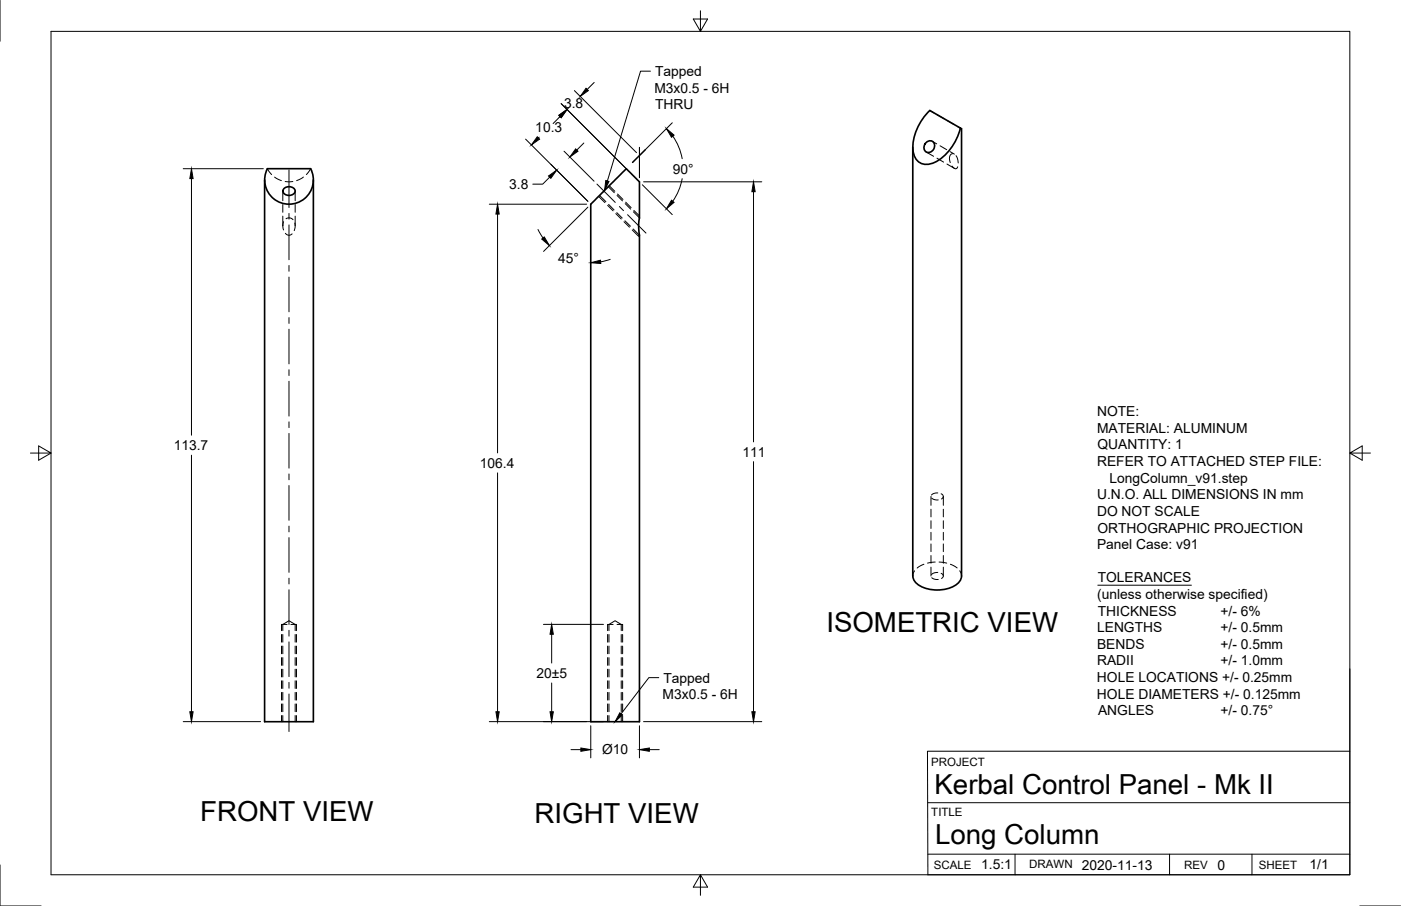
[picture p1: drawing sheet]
<svg xmlns="http://www.w3.org/2000/svg" width="432mm" height="279mm" viewBox="0 0 432 279" stroke-linecap="round" stroke-linejoin="round" font-family="sans-serif">
<!-- layer: Hidden -->
<g fill="none" stroke="#000" stroke-width=".31">
<path d="M286.6 34.1l1.2 .7M288.9 35.4l2 1.2M292 37.2l2 1.2M295.1 39l1.3 .7M82.4 52l1.3 1.8M84.6 54.6l2.1 1.1M87.2 58.9v3M87.9 56h2.4M91 58.9v3M93.5 54.6l-2.1 1.1M95.7 52l-1.3 1.8M187.5 57.6l1.8 1.8"/>
<path d="M285.5 46.9l2.2 1.3M287.4 43.6l1.3 .8M288.8 48.8l2 1.2M289.7 45l2.1 1.2M291.9 50.6l2.3 1.3M292.8 46.8l1.4 .7M293.4 51.2l1.1 .8 .4-.1 .3-.5M293.7 47.4l-.6 .2-.4 .6v1l.2 .9M294.7 48l.4 1 .2 1.3M87.2 69.6l.2 1.3M87.2 63.1v2.4M87.2 66.7v2.9"/>
<path d="M87.4 68.4l-.2 1.2M87.9 72l1.1 .6 1-.5M88.2 67.5l1.2-.3 .9 .6M90.9 68.8l.1 1-.3 1.3M91 63.1v2.4M91 66.7v2.9M184.8 60.3l1.9 1.9M187.6 63l1.7 1.7M190.1 65.6l1.7 1.6M190.2 60.3l1.7 1.7M192.6 68.1l1.7 1.7M192.7 62.8l1.7 1.7"/>
<path d="M195.2 70.6l1.9 2M195.2 65.3l1.9 1.9M197 72.6l-.2 .2M286.9 153.1v2.7M286.9 157v2.4M287.2 153.6l.6 .4 1.4 .2M289 152a2.31 2.31 0 0 0-1.9 .7M290.1 152.3a.84 .84 0 0 1 .6 .7 .84 .84 0 0 1-.5 .9M290.7 153.1v2.7M290.7 157v2.4M281.9 176l-.6 1.6M284.8 174l-2.1 1.2"/>
<path d="M286.9 160.6v2.4M286.9 164.2v2.4M286.9 167.7v2.4M286.9 171.3v2.4M286.9 174.9v2.7M287.2 178.2l.6 .4 1.4 .1M288.2 173.3l-2.3 .4M289 176.6a2.31 2.31 0 0 0-1.9 .6M289.4 173.3l2.4 .4M290.1 176.8a.83 .83 0 0 1 .6 .8 .83 .83 0 0 1-.5 .8M290.7 160.6v2.4M290.7 164.2v2.4"/>
<path d="M290.7 167.7v2.4M290.7 171.3v2.4M290.7 174.9v2.7M292.9 174l2.1 1.2M295.8 176l.6 1.6M86.8 192.6h1.7M87.2 194.5v-1.9l1.9-1.2 1.9 1.2v1.9M87.2 195.7v2.3M87.2 199.2v2.4M89.7 192.6h1.7M91 195.7v2.3M91 199.2v2.4"/>
<path d="M187.3 192.6h1.7M187.7 194.5v-1.9l1.9-1.2 1.9 1.2v1.9M187.7 195.7v2.3M187.7 199.2v2.4M190.2 192.6h1.7M191.5 195.7v2.3M191.5 199.2v2.4M87.2 202.8v2.4M87.2 206.4v2.4M87.2 210v2.3M87.2 213.5v2.4M87.2 217.1v2.4"/>
<path d="M91 202.8v2.4M91 206.4v2.4M91 210v2.3M91 213.5v2.4M91 217.1v2.4M187.7 202.8v2.4M187.7 206.4v2.4M187.7 210v2.3M187.7 213.5v2.4M187.7 217.1v2.4M191.5 202.8v2.4M191.5 206.4v2.4"/>
<path d="M191.5 210v2.3M191.5 213.5v2.4M191.5 217.1v2.4M87.2 220.7v1.9M91 220.7v1.9M187.7 220.7v1.9M191.5 220.7v1.9"/>
</g>
<!-- layer: Visible -->
<path d="M296 39.5l-9.4-5.4a15.7 15.7 0 0 0-5 13.2 4.2 4.2 0 0 0 6.5 2.8 16.3 16.3 0 0 0 7.9-10.6l.4 .2v137.9a5.4 5.4 0 0 1-5.2 4.1 9.5 9.5 0 0 1-9.5-2.7l-.4-1.4v-132.2M81.6 55.5v167.1h15v-167.1M82.4 52h13.3M82.4 52a7.5 7.5 0 0 0 6.7 11 7.5 7.5 0 0 0 6.6-11M87.4 58.2a2.1 2.1 0 0 1 3.6 .7 2.01 2.01 0 0 1-1.9 1.4 2.01 2.01 0 0 1-1.9-1.4zM186 59.1l7-7.1 4.1 4.1v11.1l-.3 2.3 .3 3v150.1h-15v-159.6zM285.4 44a1.55 1.55 0 0 1 2.2-.3 1.55 1.55 0 0 1 .2 2.3 1.59 1.59 0 0 1-2.3 .9 1.59 1.59 0 0 1-.4-2.5z" fill="none" stroke="#000" stroke-width=".51"/>
<!-- layer: Hidden Narrow -->
<g fill="none" stroke="#000" stroke-width=".31">
<path d="M187.8 57.3l1.7 1.7M190.3 59.8l1.7 1.7M184.5 60.6l1.9 1.9M187.3 63.3l1.7 1.7M189.8 65.9l1.7 1.6M192.3 68.4l1.7 1.7M192.8 62.4l1.7 1.7M194.9 70.9l1.9 1.9M195.4 64.9l1.7 1.7M86.8 192.6v1.9M86.8 195.7v2.3M86.8 199.2v2.4"/>
<path d="M91.4 192.6v1.9M91.4 195.7v2.3M91.4 199.2v2.4M187.3 192.6v1.9M187.3 195.7v2.3M187.3 199.2v2.4M191.9 192.6v1.9M191.9 195.7v2.3M191.9 199.2v2.4M86.8 202.8v2.4M86.8 206.4v2.4M86.8 210v2.3"/>
<path d="M86.8 213.5v2.4M86.8 217.1v2.4M91.4 202.8v2.4M91.4 206.4v2.4M91.4 210v2.3M91.4 213.5v2.4M91.4 217.1v2.4M187.3 202.8v2.4M187.3 206.4v2.4M187.3 210v2.3M187.3 213.5v2.4M187.3 217.1v2.4"/>
<path d="M191.9 202.8v2.4M191.9 206.4v2.4M191.9 210v2.3M191.9 213.5v2.4M191.9 217.1v2.4M86.8 220.7v1.9M91.4 220.7v1.9M187.3 220.7v1.9M191.9 220.7v1.9"/>
</g>
<!-- layer: Border -->
<path d="M0 0v12.7M15.7 9.7h400.3v260.1h-400.3zM215.9 3.3v6.4l-2.2-3.8h4.4l-2.2 3.8M9.4 139.7h6.3l-3.8-2.2v4.4l3.8-2.2M416 139.7l3.8 2.2v-4.4l-3.8 2.2h6.4M0 266.7v12.7h12.7M215.9 269.8l2.2 3.8h-4.4l2.2-3.8v6.3M419.1 279.4h12.7" fill="none" stroke="#000" stroke-width=".31"/>
<!-- layer: Titleblock -->
<path d="M416 206.3v63.5h-130l-.1-38.1h130.1M286 247.5h130M286 263.4h130M312.8 263.4v6.4M360.5 263.4v6.4M385.9 263.4v6.4" fill="none" stroke="#000" stroke-width=".31"/>
<!-- layer: Annotations -->
<path d="M200.5 21.9h-3.1l-10.2 33.9M338.3 180.5h28.9M203 209h-3l-8.6 11.1" fill="none" stroke="#000" stroke-width=".31"/>
<!-- layer: Center Lines -->
<g fill="none" stroke="#000" stroke-width=".31">
<path d="M89.1 52.4v11.6M184 56.8l5.6 5.6M89.1 65.8v1.8M89.1 69.4v10.7M190.9 63.7l1.3 1.3M193.4 66.2l5.7 5.7M89.1 81.9v1.8M89.1 85.4v10.8M89.1 97.9v1.8M89.1 101.5v10.7M89.1 114v1.8M89.1 117.6v10.7"/>
<path d="M89.1 130.1v1.8M89.1 133.7v10.7M89.1 146.2v1.8M89.1 149.7v10.7M89.1 162.2v1.8M89.1 165.8v10.7M89.1 178.3v1.8M89.1 181.9v10.7M89.1 194.4v1.8M89.1 198v10.7M89.1 210.4v1.8M89.1 214v11.6"/>
</g>
<!-- layer: Dimensions -->
<g fill="none" stroke="#000" stroke-width=".31">
<path d="M172.3 36.1l.3-.2-2.1 2.2M173 31.9l20.1 20.2M177 27.9l19.2 19.2M183.1 25.4l-2.1 2.2M207.2 37.9l-12.3 12.2 4-3.9M56.5 52h24.7M59 55.1v79.1M162 42.9l19.2 19.2M166.2 42.3l-.3 .2M169.4 54.6l-2.1 2.2h-3.1M173.8 46.6l9.3 9.3M179.9 44.1l-2.1 2.2"/>
<path d="M197.1 45.4v9.4M198 57l9.2 9.2M198.4 56.1h36.4M207.4 42a17.5 17.5 0 0 1 2.9 6.9M210.3 55.1a17.5 17.5 0 0 1-2.9 7M232.2 59.1v77.2M150.8 63h30M153.4 66v73.7M165.8 70.8l1.6 2.6M181.2 63.9l-13.7 13.6M188.1 80l-3 .7M59 140.4v79.1"/>
<path d="M153.4 145.8v73.7M232.2 142.4v77.1M167.5 192.6h18.5M170 195.6v8.9M170 210.6v8.9M56.5 222.5h23.8M150.8 222.5h35.2M176 231.2h3M182.1 223.8v9.9M197.1 223.8v9.9M198.4 222.5h36.4M200.1 231.2h3.1"/>
</g>
<g fill="#000" stroke="#000" stroke-width=".31">
<path d="M172.2 35.5l2.6-1.8-1.8 2.6zM172.3 35.6l2.5-1.8-1.8 2.5zM180.6 27.2l.7 .7-2.5 1.8zM59 52l.5 3.1h-1zM165.6 42.2l.7 .7-2.5 1.8zM169.1 54.3l2.5-1.8-1.8 2.5zM177.4 45.9l.7 .7-2.5 1.8zM205.4 39.7l2.4 2-.8 .6zM232.2 56.1l.5 3h-1zM153.4 63l.5 3h-1.1zM167 73.7l.7-.6 1.6 2.6zM207 61.7l.8 .7-2.4 2z"/>
<path d="M182.1 81l3-.8 .1 1.1zM170 192.6l.5 3h-1zM58.5 219.5h1l-.5 3zM152.8 219.5h1.1l-.5 3zM169.5 219.5h1l-.5 3zM231.7 219.5h1l-.5 3zM179 230.7l3.1 .5-3.1 .5zM197.1 231.2l3-.5v1z"/>
</g>
<!-- layer: Annotations -->
<path d="M186.7 55.7l1 .3-1.4 2.7zM191 219.8l.9 .7-2.3 2z" fill="#000" stroke="#000" stroke-width=".31"/>
<g font-size="8.5">
<text x="254.7" y="195">ISOMETRIC VIEW</text>
<text x="288" y="244.8">Kerbal Control Panel - Mk II</text>
<text x="61.7" y="253.1">FRONT VIEW</text>
<text x="164.8" y="253.8">RIGHT VIEW</text>
<text x="288.2" y="260.2">Long Column</text>
</g>
<g font-size="4.3">
<text x="201.9" y="23.5">Tapped</text>
<text x="201.7" y="28.6">M3x0.5 - 6H</text>
<text x="173.8" y="33.3">3.8</text>
<text x="201.9" y="33.6">THRU</text>
<text x="165" y="40.7">10.3</text>
<text x="207.3" y="53.5">90°</text>
<text x="157" y="58.3">3.8</text>
<text x="172.1" y="81.1">45°</text>
<text x="338.1" y="128.4">NOTE:</text>
<text x="338.1" y="133.4">MATERIAL: ALUMINUM</text>
<text x="53.6" y="138.8">113.7</text>
<text x="228.8" y="140.8">111</text>
<text x="338.1" y="143.7">REFER TO ATTACHED STEP FILE:</text>
<text x="338.3" y="138.6">QUANTITY: 1</text>
<text x="147.9" y="144.3">106.4</text>
<text x="342" y="148.8">LongColumn_v91.step</text>
<text x="338.1" y="154">U.N.O. ALL DIMENSIONS IN mm</text>
<text x="338.1" y="159.1">DO NOT SCALE</text>
<text x="338.2" y="164.2">ORTHOGRAPHIC PROJECTION</text>
<text x="338.1" y="169.4">Panel Case: v91</text>
<text x="338.3" y="179.6">TOLERANCES</text>
<text x="338.2" y="184.7">(unless otherwise specified)</text>
<text x="338.3" y="189.8">THICKNESS</text>
<text x="376.2" y="189.8">+/- 6%</text>
<text x="338.1" y="195">LENGTHS</text>
<text x="376.2" y="195">+/- 0.5mm</text>
<text x="338.1" y="200.1">BENDS</text>
<text x="376.2" y="200.1">+/- 0.5mm</text>
<text x="165.3" y="209.1">20±5</text>
<text x="338.1" y="205.2">RADII</text>
<text x="376.2" y="205.2">+/- 1.0mm</text>
<text x="204.2" y="215.6">M3x0.5 - 6H</text>
<text x="204.4" y="210.5">Tapped</text>
<text x="338.1" y="210.4">HOLE LOCATIONS +/- 0.25mm</text>
<text x="338.1" y="215.5">HOLE DIAMETERS +/- 0.125mm</text>
<text x="338.4" y="220.6">ANGLES</text>
<text x="376.2" y="220.6">+/- 0.75°</text>
<text x="185.6" y="232.6">Ø10</text>
<text x="302.4" y="267.9">1.5:1</text>
<text x="333.4" y="268.2">2020-11-13</text>
<text x="375.2" y="268.2">0</text>
<text x="403.6" y="268">1/1</text>
</g>
<g font-size="3.5">
<text x="287" y="236.2">PROJECT</text>
<text x="287" y="251.5">TITLE</text>
<text x="287.8" y="267.8">SCALE</text>
<text x="317.2" y="267.8">DRAWN</text>
<text x="365" y="267.9">REV</text>
<text x="388" y="267.9">SHEET</text>
</g>
</svg>
